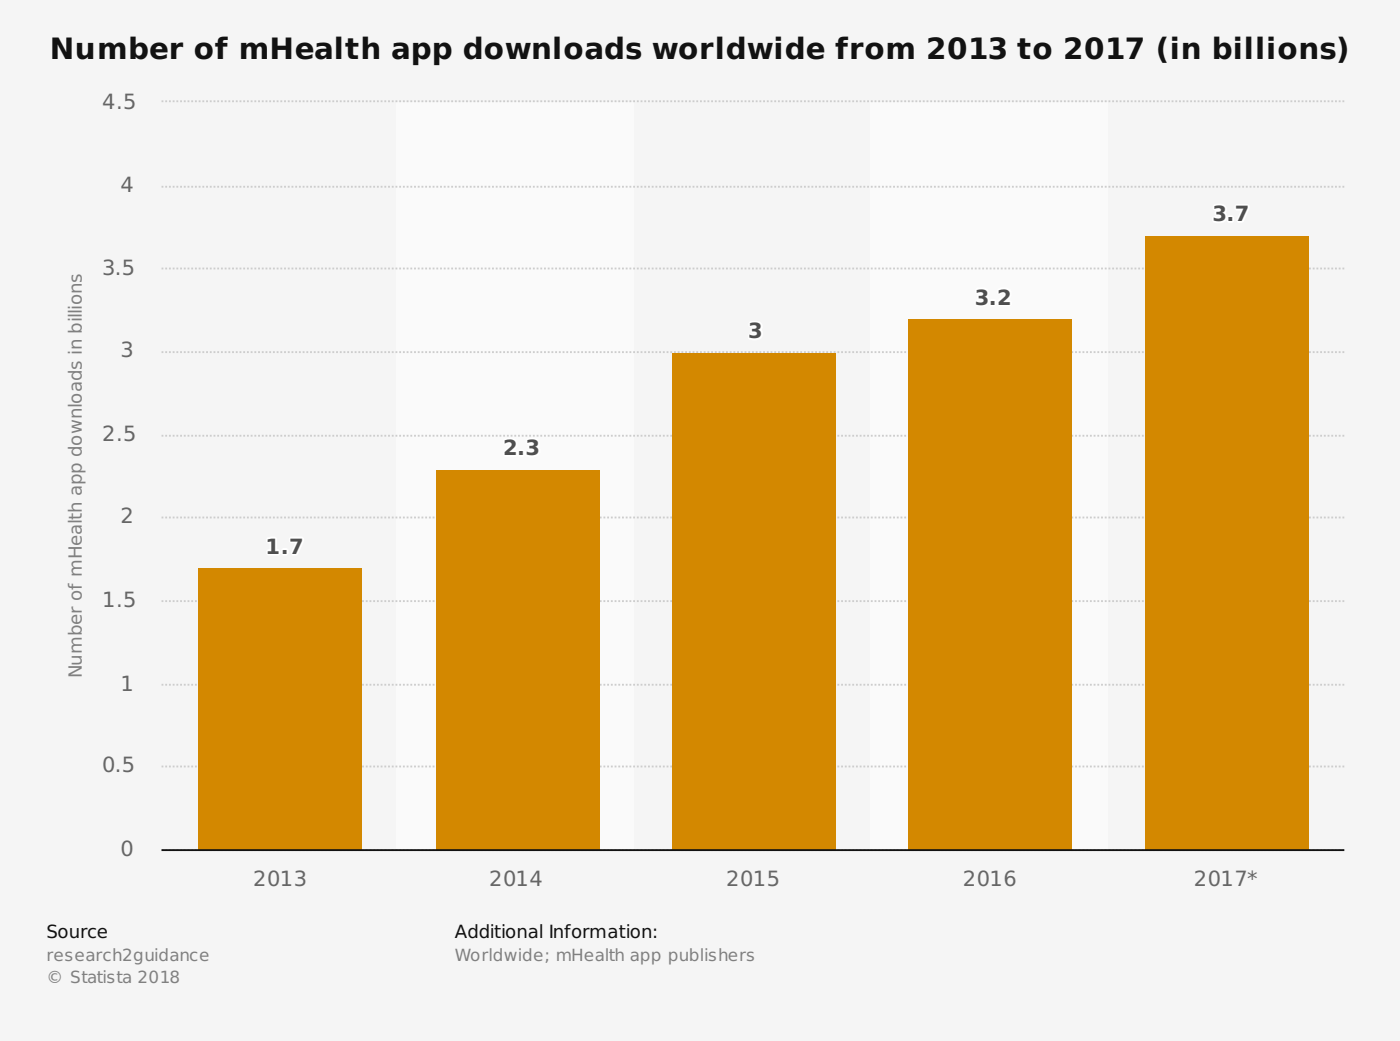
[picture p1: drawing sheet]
<svg xmlns="http://www.w3.org/2000/svg" width="353mm" height="262mm" viewBox="0 0 353 262" stroke-linecap="round" stroke-linejoin="round" font-family="sans-serif">
<path d="M0 0h352.8v262h-352.8z" fill="#f5f5f5"/>
<g fill="#fafafa">
<path d="M99.9 25.7h59.9v188.1h-59.9z"/>
<path d="M219.2 25.7h59.9v188.1h-59.9z"/>
</g>
<path d="M40.7 25.5h298M40.7 47h298M40.7 67.6h298M40.7 88.7h298M40.7 109.7h298M40.7 130.3h298M40.7 151.4h298M40.7 172.4h298M40.7 193h298M40.7 214.1h298" fill="none" stroke="#cdcdcd" stroke-width=".47" stroke-dasharray=".5 .5" stroke-linecap="butt"/>
<g fill="#d38800">
<path d="M50.1 143.2h41.1v70.7h-41.1z"/>
<path d="M110 118.4h41.1v95.5h-41.1z"/>
<path d="M169.4 88.9h41.1v125h-41.1z"/>
<path d="M228.8 80.5h41.2v133.4h-41.2z"/>
<path d="M288.7 59.4h41.2v154.5h-41.2z"/>
</g>
<g fill="none" stroke="#fff" stroke-width=".94">
<path d="M306 51.9l.6-.1a1.56 1.56 0 0 1 2.1 .9l-.2 .6-.5 .3a1.1 1.1 0 0 1 .8 1.3 1.1 1.1 0 0 1-1.3 .8l-1.6-.1v-.8l.5 .2a.78 .78 0 0 0 .9 .1 .78 .78 0 0 0 .4-.8l-1.2-.3v-.6h.5a.54 .54 0 0 0 .7-.6 .54 .54 0 0 0-.8-.4l-.9 .2zM309.6 54.7h.9v1h-.9zM311.5 51.8h2.9v.6l-1.5 3.3h-.9l1.4-3.1h-1.9zM246.2 73l.5-.2a1.56 1.56 0 0 1 2.1 1l-.2 .5-.5 .4a1.1 1.1 0 0 1 .8 1.3 1.1 1.1 0 0 1-1.3 .8l-1.6-.2v-.8l.5 .3a.78 .78 0 0 0 .9 0 .78 .78 0 0 0 .4-.8l-1.2-.2v-.7h.5a.54 .54 0 0 0 .7-.5 .54 .54 0 0 0-.8-.4l-.8 .2zM249.7 75.7h.9v1h-.9zM251.7 73l.5-.1a1.54 1.54 0 0 1 2.3 1.3l-.4 .7-1.3 1.1h1.7v.7h-2.8v-.7l1.4-1.2a.75 .75 0 0 0 .2-1.2 .75 .75 0 0 0-1.2 .1l-.4 .2zM189.1 81.4l.6-.1a1.56 1.56 0 0 1 2 .9l-.2 .6-.5 .3a1.1 1.1 0 0 1 .8 1.3 1.1 1.1 0 0 1-1.3 .8l-1.6-.2v-.7l.6 .2a.78 .78 0 0 0 .9 .1 .78 .78 0 0 0 .3-.9l-1.1-.2v-.7h.4a.54 .54 0 0 0 .7-.5 .54 .54 0 0 0-.8-.4l-.8 .2zM127.2 110.9l.5-.1a1.54 1.54 0 0 1 2.3 1.3l-.4 .7-1.3 1.1h1.7v.7h-2.8v-.7l1.4-1.2a.75 .75 0 0 0 .2-1.2 .75 .75 0 0 0-1.2 .1l-.4 .2zM130.9 113.6h.9v1h-.9zM133 110.9l.5-.2a1.56 1.56 0 0 1 2.1 1l-.2 .5-.5 .4a1.1 1.1 0 0 1 .8 1.3 1.1 1.1 0 0 1-1.3 .8l-1.6-.2v-.8l.5 .3a.78 .78 0 0 0 .9 0 .78 .78 0 0 0 .4-.8l-1.1-.2v-.7h.4a.54 .54 0 0 0 .7-.5 .54 .54 0 0 0-.8-.4l-.8 .2zM67.5 135.8l1.8-.2v3.1h.9v.7h-2.7v-.7h.9v-2.5l-.9 .2zM71.3 138.4h1v1h-1z"/>
<path d="M73.3 135.6h2.9v.5l-1.5 3.3h-1l1.4-3.1h-1.8z"/>
</g>
<path d="M40.7 214.1h298" fill="none" stroke="#121212" stroke-width=".47"/>
<text font-size="7.4" fill="#121212" x="12.5" y="15">Number of mHealth app downloads worldwide from 2013 to 2017 (in billions)</text>
<g font-size="5.3" fill="#666">
<text x="25.8" y="27.5">4.5</text>
<text x="30.3" y="48.3">4</text>
<text x="25.8" y="69.1">3.5</text>
<text x="30.3" y="90">3</text>
<text x="25.8" y="111.1">2.5</text>
<text x="30.3" y="131.6">2</text>
<text x="25.8" y="152.8">1.5</text>
<text x="30.3" y="173.9">1</text>
<text x="25.8" y="194.4">0.5</text>
<text x="30.3" y="215.5">0</text>
<text x="63.8" y="223.2">2013</text>
<text x="123.2" y="223.2">2014</text>
<text x="183" y="223.2">2015</text>
<text x="242.6" y="223.2">2016</text>
<text x="300.8" y="223.2">2017*</text>
</g>
<g font-size="5.3" fill="#fff">
<text x="305.5" y="55.7">3.7</text>
<text x="245.6" y="76.7">3.2</text>
<text x="188.6" y="85.2">3</text>
<text x="126.8" y="114.6">2.3</text>
<text x="66.9" y="139.4">1.7</text>
</g>
<text font-size="4.6" fill="#808080" x="20.6" y="170.8" transform="rotate(-90 20.6 170.8)">Number of mHealth app downloads in billions</text>
<g font-size="4.6" fill="#121212">
<text x="11.7" y="236.3">Source</text>
<text x="114.6" y="236.3">Additional Information:</text>
</g>
<g font-size="4.2" fill="#808080">
<text x="11.7" y="241.9">research2guidance</text>
<text x="114.6" y="241.9">Worldwide; mHealth app publishers</text>
<text x="11.7" y="247.5">© Statista 2018</text>
</g>
</svg>
